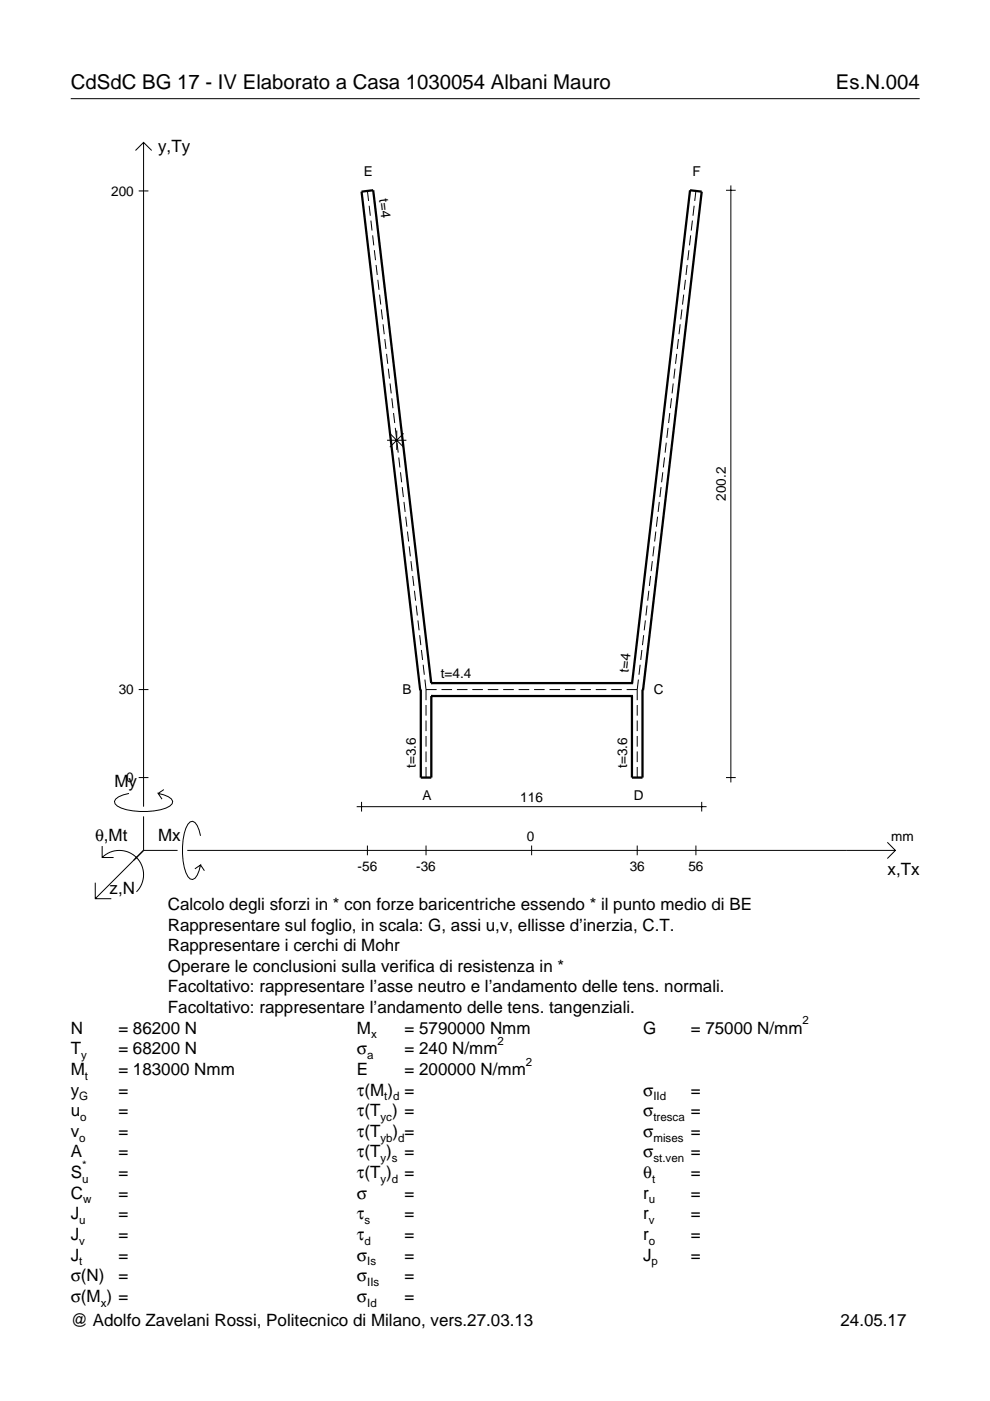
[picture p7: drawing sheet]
<svg xmlns="http://www.w3.org/2000/svg" width="210mm" height="297mm" viewBox="0 0 210 297" stroke-linecap="round" stroke-linejoin="round" font-family="sans-serif">
<g fill="none" stroke="#000" stroke-width=".21">
<path d="M15 20.9h180M28.7 31.9l1.7-1.7 1.8 1.7M30.4 30.2v140.8M155 39.3v126.6M29.4 40.5h2.1M77.9 40.5l.2 2.1M78.3 43.6l.2 2.1M78.6 46.8l.3 2.1M79 49.9l.2 2.1M79.4 53l.2 2.2M79.7 56.2l.3 2.1M80.1 59.3l.3 2.1"/>
<path d="M145.3 59.3l-.2 2.1M145.7 56.2l-.3 2.1M146.1 53l-.3 2.2M146.4 49.9l-.2 2.1M146.8 46.8l-.2 2.1M147.2 43.6l-.3 2.1M147.5 40.5l-.2 2.1M153.9 40.3h2.1M80.5 62.5l.2 2.1M80.8 65.6l.3 2.1M81.2 68.7l.3 2.2M81.6 71.9l.2 2.1"/>
<path d="M82 75l.2 2.1M82.3 78.2l.3 2.1M143.1 78.2l-.2 2.1M143.5 75l-.3 2.1M143.8 71.9l-.2 2.1M144.2 68.7l-.2 2.2M144.6 65.6l-.3 2.1M145 62.5l-.3 2.1M82.1 93.3h4.1M82.7 91.9l2.9 2.9M82.7 81.3l.2 2.1M83.1 84.4l.2 2.2"/>
<path d="M83.4 87.6l.3 2.1M83.8 90.7l.3 2.1M84.1 91.3v4.1M84.2 93.9l.2 2.1M84.5 97l.3 2.1M85.6 91.9l-2.9 2.9M140.9 97l-.3 2.1M141.3 93.9l-.3 2.1M141.6 90.7l-.2 2.1M142 87.6l-.2 2.1M142.4 84.4l-.3 2.2M142.7 81.3l-.2 2.1"/>
<path d="M84.9 100.1l.3 2.2M85.3 103.3l.2 2.1M85.6 106.4l.3 2.1M86 109.6l.3 2.1M86.4 112.7l.2 2.1M86.8 115.8l.2 2.2M87.1 119l.3 2.1M138.3 119l-.2 2.1M138.7 115.8l-.3 2.2M139 112.7l-.2 2.1M139.4 109.6l-.2 2.1M139.8 106.4l-.3 2.1"/>
<path d="M140.2 103.3l-.3 2.1M140.5 100.1l-.2 2.2M87.5 122.1l.2 2.1M87.9 125.3l.2 2.1M88.2 128.4l.3 2.1M88.6 131.5l.3 2.1M89 134.7l.2 2.1M89.3 137.8l.3 2.1M136.1 137.8l-.3 2.1M136.5 134.7l-.3 2.1M136.8 131.5l-.2 2.1M137.2 128.4l-.2 2.1"/>
<path d="M137.6 125.3l-.3 2.1M137.9 122.1l-.2 2.1M29.4 146.2h2.1M89.7 140.9l.3 2.2M90.1 144.1l.2 2.1M90.3 146.2h2.3M90.3 146.2v2.3M90.3 149.5v2.2M90.3 152.8v2.2M90.3 156v2.3M90.3 159.3v2.3M93.6 146.2h2.2"/>
<path d="M96.9 146.2h2.2M100.1 146.2h2.3M103.4 146.2h2.3M106.7 146.2h2.2M110 146.2h2.2M113.2 146.2h2.3M116.5 146.2h2.2M119.8 146.2h2.2M123 146.2h2.3M126.3 146.2h2.3M129.6 146.2h2.2M132.9 146.2h2.2"/>
<path d="M135.1 146.2v2.3M135.1 149.5v2.2M135.1 152.8v2.2M135.1 156v2.3M135.1 159.3v2.3M135.4 144.1l-.3 2.1M135.7 140.9l-.2 2.2M21.7 179.4v2.4h2.4M27.3 168.2a3.6 3.6 0 0 0-3 1.7l.1 .5a5.6 5.6 0 0 0 3.8 1.5 13.4 13.4 0 0 0 7.8-1l.5-.5 .1-.5a3.6 3.6 0 0 0-3.1-1.7l.8 1.2M29.4 164.9h2.1M30.4 173.1v7.2M34.7 167.4l-1.2 .8"/>
<path d="M42.5 177.2a3.6 3.6 0 0 0-1.7-3.1l-.5 .2a5.7 5.7 0 0 0-1.5 3.7 13.3 13.3 0 0 0 1 7.9l.5 .5 .5 .1a3.6 3.6 0 0 0 1.7-3.1l-1.2 .8M75.6 171h74.2M76.7 170v2.1M77.9 179.3v2M90.3 162.6v2.3M90.3 179.3v2M112.7 179.3v2M135.1 162.6v2.3M135.1 179.3v2M147.5 179.3v2M148.8 170v2.1M153.9 164.9h2.1"/>
<path d="M188.1 178.6l1.7 1.7-1.7 1.7M20.2 187.2v3.3h3.4M21.7 181.8a5.1 5.1 0 0 1 7.2 0 5.1 5.1 0 0 1 0 7.3M30.4 180.3l-10.2 10.2M30.4 180.3h7.2M39.7 180.3h150.1M42.5 183.4l.8 1.2"/>
</g>
<path d="M89.1 146.2h.1v18.7h2.2v-17.3M91.4 144.8h.1M91.4 144.8h42.6M91.4 144.8l-12.3-104.5-2.4 .3 12.4 105.8M91.4 147.6h.1M91.4 147.6h42.6M134 147.6h.1M134 144.8h.1M134 144.8l12.3-104.5 2.5 .3-12.5 105.8M136.3 146.2h-.1v18.7h-2.2v-17.3" fill="none" stroke="#000" stroke-width=".48"/>
<g font-size="4.3">
<text x="15" y="18.9">CdSdC BG 17 - IV Elaborato a Casa 1030054 Albani Mauro</text>
<text x="177.2" y="18.9">Es.N.004</text>
</g>
<g font-size="3.6">
<text x="33.5" y="32.3">y,Ty</text>
<text x="24.3" y="166.9">My</text>
<text x="20.1" y="178.2">θ,Mt</text>
<text x="33.5" y="178.2">Mx</text>
<text x="188.2" y="185.5">x,Tx</text>
<text x="23.2" y="189.6">z,N</text>
<text x="35.6" y="192.9">Calcolo degli sforzi in * con forze baricentriche essendo * il punto medio di BE</text>
<text x="35.6" y="197.3">Rappresentare sul foglio, in scala: G, assi u,v, ellisse d’inerzia, C.T.</text>
<text x="35.6" y="201.7">Rappresentare i cerchi di Mohr</text>
<text x="35.6" y="206">Operare le conclusioni sulla verifica di resistenza in *</text>
<text x="35.6" y="210.4">Facoltativo: rappresentare l’asse neutro e l’andamento delle tens. normali.</text>
<text x="35.6" y="214.8">Facoltativo: rappresentare l’andamento delle tens. tangenziali.</text>
<text x="15" y="219.2">N</text>
<text x="25.1" y="219.2">= 86200 N</text>
<text x="75.7" y="219.2">M</text>
<text x="85.8" y="219.2">= 5790000 Nmm</text>
<text x="136.4" y="219.2">G</text>
<text x="146.5" y="219.2">= 75000 N/mm</text>
<text x="15" y="227.9">M</text>
<text x="15" y="223.5">T</text>
<text x="25.1" y="223.5">= 68200 N</text>
<text x="25.1" y="227.9">= 183000 Nmm</text>
<text x="75.7" y="223.5">σ</text>
<text x="75.7" y="227.9">E</text>
<text x="85.8" y="223.5">= 240 N/mm</text>
<text x="85.8" y="227.9">= 200000 N/mm</text>
<text x="15" y="232.3">y</text>
<text x="25.1" y="232.3">=</text>
<text x="75.7" y="232.3">τ(M ) =</text>
<text x="136.4" y="232.3">σ</text>
<text x="146.5" y="232.3">=</text>
<text x="15" y="236.7">u</text>
<text x="25.1" y="236.7">=</text>
<text x="75.7" y="236.7">τ(T ) =</text>
<text x="136.4" y="236.7">σ</text>
<text x="146.5" y="236.7">=</text>
<text x="15" y="241">v</text>
<text x="15" y="245.4">A</text>
<text x="25.1" y="241">=</text>
<text x="25.1" y="245.4">=</text>
<text x="75.7" y="245.4">τ(T )</text>
<text x="75.7" y="241">τ(T</text>
<text x="83.3" y="241">) =</text>
<text x="85.8" y="245.4">=</text>
<text x="136.4" y="241">σ</text>
<text x="136.4" y="245.4">σ</text>
<text x="146.5" y="241">=</text>
<text x="146.5" y="245.4">=</text>
<text x="15" y="249.8">S</text>
<text x="25.1" y="249.8">=</text>
<text x="75.7" y="249.8">τ(T )</text>
<text x="85.8" y="249.8">=</text>
<text x="136.4" y="249.8">θ</text>
<text x="146.5" y="249.8">=</text>
<text x="15" y="254.2">C</text>
<text x="25.1" y="254.2">=</text>
<text x="75.7" y="254.2">σ</text>
<text x="85.8" y="254.2">=</text>
<text x="136.4" y="254.2">r</text>
<text x="146.5" y="254.2">=</text>
<text x="15" y="258.5">J</text>
<text x="15" y="262.9">J</text>
<text x="25.1" y="258.5">=</text>
<text x="25.1" y="262.9">=</text>
<text x="75.7" y="258.5">τ</text>
<text x="75.7" y="262.9">τ</text>
<text x="85.8" y="258.5">=</text>
<text x="85.8" y="262.9">=</text>
<text x="136.4" y="258.5">r</text>
<text x="136.4" y="262.9">r</text>
<text x="146.5" y="258.5">=</text>
<text x="146.5" y="262.9">=</text>
<text x="15" y="267.3">J</text>
<text x="25.1" y="267.3">=</text>
<text x="75.7" y="267.3">σ</text>
<text x="85.8" y="267.3">=</text>
<text x="136.4" y="267.3">J</text>
<text x="146.5" y="267.3">=</text>
<text x="15" y="271.7">σ(N)</text>
<text x="25.1" y="271.7">=</text>
<text x="75.7" y="271.7">σ</text>
<text x="85.8" y="271.7">=</text>
<text x="15" y="281.2">@ Adolfo Zavelani Rossi, Politecnico di Milano, vers.27.03.13</text>
<text x="15" y="276">σ(M ) =</text>
<text x="75.7" y="276">σ</text>
<text x="85.8" y="276">=</text>
<text x="178.2" y="281.2">24.05.17</text>
</g>
<g font-size="2.9">
<text x="23.6" y="41.5">200</text>
<text x="77.1" y="37.3">E</text>
<text x="146.8" y="37.3">F</text>
<text x="80.4" y="42.3" transform="rotate(83 80.4 42.3)">t=4</text>
<text x="153.9" y="106.2" transform="rotate(-90 153.9 106.2)">200.2</text>
<text x="93.5" y="143.8">t=4.4</text>
<text x="133.2" y="142.7" transform="rotate(-83 133.2 142.7)">t=4</text>
<text x="25.2" y="147.2">30</text>
<text x="85.3" y="147.1">B</text>
<text x="138.6" y="147.1">C</text>
<text x="26.8" y="165.9">0</text>
<text x="88.2" y="162.8" transform="rotate(-90 88.2 162.8)">t=3.6</text>
<text x="133" y="162.8" transform="rotate(-90 133 162.8)">t=3.6</text>
<text x="89.6" y="169.7">A</text>
<text x="110.3" y="170">116</text>
<text x="134.4" y="169.7">D</text>
<text x="111.7" y="178.2">0</text>
<text x="189" y="178.2">mm</text>
<text x="75.8" y="184.7">-56</text>
<text x="88.2" y="184.7">-36</text>
<text x="133.5" y="184.7">36</text>
<text x="145.9" y="184.7">56</text>
</g>
<g font-size="2.4">
<text x="78.7" y="220.2">x</text>
<text x="105.5" y="221.5">2</text>
<text x="170.2" y="217.2">2</text>
<text x="17.2" y="224.5">y</text>
<text x="77.9" y="224.5">a</text>
<text x="111.5" y="225.9">2</text>
<text x="16.8" y="233.3">G</text>
<text x="18" y="228.9">t</text>
<text x="81.5" y="233.3">t d</text>
<text x="138.5" y="233.3">IId</text>
<text x="17" y="237.7">o</text>
<text x="80.7" y="237.7">yc</text>
<text x="138.5" y="237.7">tresca</text>
<text x="16.8" y="242">o</text>
<text x="80.7" y="242">yb d</text>
<text x="138.5" y="242">mises</text>
<text x="17.4" y="250.8">u</text>
<text x="17.4" y="247.8">*</text>
<text x="80.7" y="246.4">y s</text>
<text x="80.7" y="250.8">y d</text>
<text x="138.2" y="250.8">t</text>
<text x="138.5" y="246.4">st.ven</text>
<text x="17.6" y="255.2">w</text>
<text x="137.6" y="255.2">u</text>
<text x="16.8" y="259.5">u</text>
<text x="16.8" y="263.9">v</text>
<text x="77.3" y="259.5">s</text>
<text x="77.3" y="263.9">d</text>
<text x="137.6" y="259.5">v</text>
<text x="137.6" y="263.9">o</text>
<text x="16.8" y="268.3">t</text>
<text x="77.9" y="268.3">Is</text>
<text x="138.2" y="268.3">p</text>
<text x="77.9" y="272.7">IIs</text>
<text x="21.4" y="277">x</text>
<text x="77.9" y="277">Id</text>
</g>
</svg>
